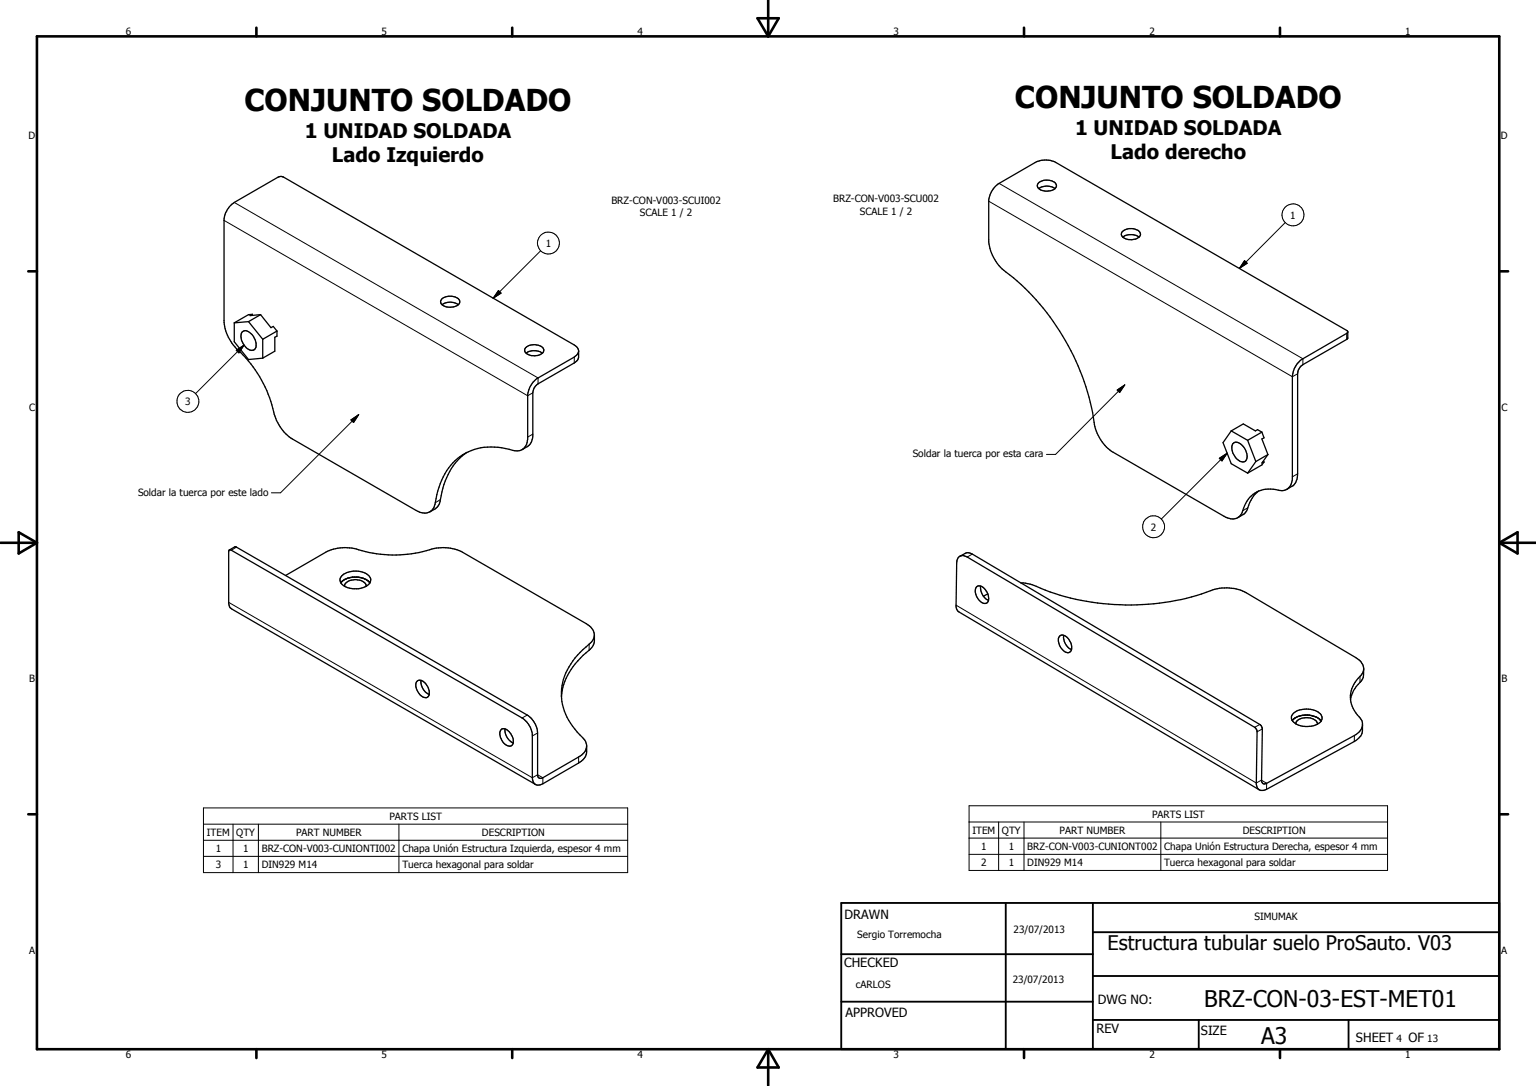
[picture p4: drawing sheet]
<svg xmlns="http://www.w3.org/2000/svg" width="420mm" height="297mm" viewBox="0 0 420 297" stroke-linecap="round" stroke-linejoin="round" font-family="sans-serif">
<g fill="none" stroke="#000" stroke-width=".35">
<path d="M272.3 51l1-.8 9.9-5.8a6.3 6.3 0 0 1 5.6 0l79.8 46.2 .1 1.9-.2 .3-12.1 6.9a3.2 3.2 0 0 0-1.4 2.5v27.4a3.6 3.6 0 0 1-1.6 3.4l-1.7 1-1.1 .2a9 9 0 0 0-7.8 1 10.2 10.2 0 0 0-3.2 5.3 3.2 3.2 0 0 1-4.8 .7l-30.3-17.5a12.3 12.3 0 0 1-5.4-9.5 66 66 0 0 0-25.4-41.1 12.5 12.5 0 0 1-3.2-6.9v-11.5a6.8 6.8 0 0 1 1.8-3.7zM284 50.1a3.5 3.5 0 0 1 4.9 .3 1.49 1.49 0 0 1-1.7 1.8 2.89 2.89 0 0 1-3.5-1.3zM284.2 51.6a3.8 3.8 0 0 1 4.4 0M307 63.3a3.5 3.5 0 0 1 4.9 .4 1.45 1.45 0 0 1-1.7 1.7 2.67 2.67 0 0 1-3.5-1.4zM307.1 64.9a3.9 3.9 0 0 1 4.5 0M64.1 88.3v5.2l3.9 4.8 3.9-.3M66.2 90.8l.4-.2a2.67 2.67 0 0 1 2.9 1.9 2.35 2.35 0 0 1-.1 3.3 3.4 3.4 0 0 1-3.5-3.5l.1-1zM68 88l3.9 4.8M68 88l-3.9 .3M69 86l-.2 .3M69 86l-.6 .3 2.9-.2M69 86l-1 .1-3.9 2.2"/>
<path d="M71.3 86.1l2.8 3.5 .6-.3 1.1 1.3M71.3 86.1l-3.3 1.9M71.9 92.8v5.2M75.8 90.6v1.3l-.6 .3v3.9l-3.3 1.9M75.8 90.6l-3.9 2.2M120.8 81.8a3.6 3.6 0 0 1 4.9 .3 1.72 1.72 0 0 1-2.1 1.9 2.46 2.46 0 0 1-3.1-1.5zM120.9 83.4a3.8 3.8 0 0 1 4.5 0M143.8 95.1a3.5 3.5 0 0 1 4.9 .3 1.55 1.55 0 0 1-1.7 1.8 3.2 3.2 0 0 1-3.4-1l-.1-.7zM143.9 96.6a3.8 3.8 0 0 1 4.4 0M158.3 96.1l-.4 .8-.8 .8-9.9 5.7a6.6 6.6 0 0 0-2.9 4.4v12.3a3 3 0 0 1-4 3.1 15.3 15.3 0 0 0-16.4 3.4 21.9 21.9 0 0 0-5.1 11.8l-.6 1.1-.6 .5M368.7 90.8l-.3 .4-12 6.9a6 6 0 0 0-2.9 4.9v27.9a3.5 3.5 0 0 1-1.5 3M336.8 117.9l3.3-1.9 3.3 1.9 .6-.4 1.2 .7"/>
<path d="M336.8 117.9l-2.3 3.2 2.3 5.7 4.5 2.6M336.8 117.9l4.5 2.5M345.2 118.2l.6 1.6-.6 .3 1.6 4.2M345.2 118.2l-3.9 2.2M127.7 123.7a18.5 18.5 0 0 0-7.3 13.5l-.3 .8a4.1 4.1 0 0 1-2.5 2M142.8 123l1.4-.8a3.5 3.5 0 0 0 1.5-2.9v-11.9a3 3 0 0 1 1.5-2.4l10.4-6.2 .7-1.1v-1.8l-.6-1.1-80.2-46.4-.5-.1-.9 .1-12 7a6.4 6.4 0 0 0-2.8 4.5v28.3a12.2 12.2 0 0 0 4.6 8.2 34.7 34.7 0 0 1 9.3 17.4 11.6 11.6 0 0 0 4.8 6.3l33.8 19.5a3.7 3.7 0 0 0 3.8 .4M337.3 121.3a1.58 1.58 0 0 1 2.3 .4 3.4 3.4 0 0 1 1 4.5 2.14 2.14 0 0 1-2.7-1.2 3.3 3.3 0 0 1-.6-3.7zM341.3 120.4l2.2 5.8M343.5 126.2l-2.2 3.2M344.2 134.3a10.5 10.5 0 0 0-3.2 5.4l-.2 .3a4.2 4.2 0 0 1-2.2 1.6M345.4 126.4h.4M345.8 126.4l-.6 .8-3.9 2.2"/>
<path d="M346.8 124.3l-1.6 2.4 .6-.3M346.8 124.3l-3.3 1.9M62.8 150.4l1.4-.8h.5l79.5 46a6.4 6.4 0 0 1 2.9 4.9v11.4a.88 .88 0 0 0 .4 .9 .88 .88 0 0 0 1-.1l9.8-5.6a3.5 3.5 0 0 0 2.2-3.1M78.1 157.4l11-6.4a12.2 12.2 0 0 1 9.9-.4 35.1 35.1 0 0 0 20.4-.7 12 12 0 0 1 7.1 1.1l33.9 19.6a3.1 3.1 0 0 1 1.1 5.3 19.3 19.3 0 0 0-7.9 12.5 15.9 15.9 0 0 0 5.8 13.4 3.2 3.2 0 0 1 1.1 2.2M93.2 159.4a4.1 4.1 0 0 0 3.4 1.6h1.9l1.6-.6M93.2 159.4a1.78 1.78 0 0 1 1.2-2.6 5.5 5.5 0 0 1 6.8 1.2 1.77 1.77 0 0 1-1.1 2.4M93.2 159.4a5.7 5.7 0 0 1 6.9-.9l1.1 .9M262.6 152.1l1.9-.9 1.5 .4 78.8 46.6 .5 1.2-.2 14.3 .5 .7 .9-.2 24-13 1.5-1.2 .7-1.4M279.2 159.4l2.6 .4a67.2 67.2 0 0 0 51.1 1.2 12.5 12.5 0 0 1 8 1.1l30 17.8a3.9 3.9 0 0 1 2.1 3M94.3 160.4a2.4 2.4 0 0 1 2.7-1.9 2.99 2.99 0 0 1 3.1 1.6v.3M162.6 173.7a4.7 4.7 0 0 1-.3 2.7l-.5 .8a22.4 22.4 0 0 0-7.6 10l-.6 3.4M267.1 160.5a1.89 1.89 0 0 1 2.7 1.2 2.26 2.26 0 0 1-.1 3.3 3.1 3.1 0 0 1-2.9-3.8z"/>
<path d="M268.3 160.3a3.7 3.7 0 0 0 2.1 3.9M270.2 162.4l-1.2 .7M289.8 174a1.86 1.86 0 0 1 2.7 1.1 2.62 2.62 0 0 1 .1 3.3 1.64 1.64 0 0 1-2-.7 3.2 3.2 0 0 1-.8-3.7zM291 173.8a3.8 3.8 0 0 0 2.1 3.9M114.1 186.4a2.06 2.06 0 0 1 2.9 1.3 2.52 2.52 0 0 1 0 3 2.15 2.15 0 0 1-2.8-1.6l-.3-.7a1.89 1.89 0 0 1 .2-2zM115.2 186.1a3.8 3.8 0 0 0 2.2 3.8M137.2 199.4a2.24 2.24 0 0 1 2.7 1.6 1.84 1.84 0 0 1-.4 3.1 3.3 3.3 0 0 1-2.4-4.5zM138.2 199.4a3.9 3.9 0 0 0 2.2 3.8M353.5 197.1a2.16 2.16 0 0 1 2-2.9 5.4 5.4 0 0 1 6 1.5 1.72 1.72 0 0 1-1.1 2.4M353.5 197.1a5.7 5.7 0 0 1 7.9 .1M353.5 197.1a5.8 5.8 0 0 0 6.9 1M354.5 198a2.31 2.31 0 0 1 2.7-1.7 2.76 2.76 0 0 1 3.2 1.8"/>
<path d="M373 182.9a5 5 0 0 1-2 3.2 7.4 7.4 0 0 0 1.1 10.3 3.9 3.9 0 0 1 .6 3.4 3.5 3.5 0 0 1-2.3 3l-24 13.1a1.75 1.75 0 0 1-2 .1 1.75 1.75 0 0 1-.7-1.8l.2-14.3-.5-.8-78.8-46.7a1.74 1.74 0 0 0-2-.3 1.74 1.74 0 0 0-.9 1.9l-.2 11.9 .2 .6 .4 .8 82.4 48.7M373 182.9l-.1 2.4-.6 1.1a8 8 0 0 0-2.9 4.9M160.5 204v1.7a3.7 3.7 0 0 1-2.2 3l-9.8 5.7a1.76 1.76 0 0 1-2 .2 1.76 1.76 0 0 1-.9-1.9v-11.8a6.3 6.3 0 0 0-2.8-4.5l-79.9-46-.3 .3v14.4a1.62 1.62 0 0 0 .8 1.5l83.1 47.9"/>
</g>
<g fill="none" stroke="#000" stroke-width=".27">
<path d="M64.1 55.4l83.1 48v1.6M270.5 55l83 48 1.5-.8M273.3 50.2l83.1 47.9v1.6M61.3 60.3l83 47.9 1.4-.8M136.3 79.5l.8 .7-2.2 1.4zM147.9 68.6l-13 13M340.4 71.3l.8 .7-2.2 1.4zM351.6 60.9l-12.6 12.5M64.6 95.8l2.1-1.4-1.3 2.1zM66.7 94.4l-13.2 13.3M157.1 97.7v1.6M368.4 91.2v1.6"/>
<path d="M96 114.9l2.1-1.5-1.4 2.2zM98.1 113.4l-21.4 21.4h-2.5M145.7 118.7l-1.4 .8M305.6 106.7l2.1-1.4-1.4 2.1zM307.7 105.3l-19 19h-2.5M120.5 136.7l-1.4 .8M333.5 125.3l2.2-1.3-1.4 2.1zM335.7 124l-18 18M341.3 138.9l-1.4 .8M355 129.6l-1.5 .8M64.7 149.6l-1.4 .9M266 151.6l-1.4 .8"/>
<path d="M62.6 164.8l83 47.9 1.5-.8 1.4 .8v1.7M161.2 176.2v1.6M261.5 165.5l82.2 48.7 1.4-.8M144.2 195.6l-1.4 .8M344.6 198.2l-1.4 .7M345.3 199.4l-1.4 .8M372 185v1.6M147.1 200.5l-1.5 .8M158.3 207.1v1.6M345.1 213.4l1.4 .8-.1 1.7M370.5 201.2l-.1 1.6M55.7 221h116v17.7h-116z"/>
<path d="M55.7 225.4h116M55.7 229.8h116M55.7 234.2h116M63.7 225.4v13.3M70.7 225.4v13.3M109.1 225.4v13.3M265.1 220.4h114.4v17.7h-114.4zM265.1 224.8h114.4M265.1 229.2h114.4M265.1 233.7h114.4M273.2 224.8v13.3M280.1 224.8v13.3"/>
<path d="M317.5 224.8v13.3"/>
<circle cx="353.7" cy="58.8" r="3"/>
<circle cx="150" cy="66.5" r="2.99"/>
<circle cx="51.4" cy="109.8" r="3"/>
<circle cx="315.6" cy="144.1" r="3"/>
</g>
<g fill="none" stroke="#000" stroke-width=".71">
<path d="M10.1 9.9h400v277.1h-400zM70.1 7.6v2.3M140.1 7.6v2.3M207.2 5h5.8l-2.9 4.9zM210.1 0v9.9M280.1 7.6v2.3M350.1 7.6v2.3M7.7 74.2h2.4M410.1 74.2h2.4M.1 148.5h10M5.1 145.6l5 2.9-5 2.9zM410.1 148.5h10"/>
<path d="M410.1 148.5l5-2.9v5.8zM7.7 222.7h2.4M410.1 222.7h2.4M70.1 287v2.4M140.1 287v2.4M210.1 287v10M210.1 287l2.9 5h-5.8zM280.1 287v2.4M350.1 287v2.4"/>
</g>
<path d="M230.1 247h180v40h-180zM275.1 247v40M298.9 255h111.2M298.9 247v40M230.1 274h68.8M230.1 261h68.8M298.9 279h111.2M298.9 267h111.2M327.9 279v8M368.9 279v8" fill="none" stroke="#000" stroke-width=".51"/>
<path d="M136.3 79.5l.8 .7-2.2 1.4zM340.4 71.3l.8 .7-2.2 1.4zM64.6 95.8l2.1-1.4-1.3 2.1zM96 114.9l2.1-1.5-1.4 2.2zM305.6 106.7l2.1-1.4-1.4 2.1zM333.5 125.3l2.2-1.3-1.4 2.1z" fill="#000"/>
<g font-size="8.2">
<text x="277.6" y="29.7">CONJUNTO SOLDADO</text>
<text x="66.9" y="30.3">CONJUNTO SOLDADO</text>
</g>
<g font-size="6.3">
<text x="329.4" y="275.4">BRZ-CON-03-EST-MET01</text>
<text x="345" y="285.6">A3</text>
</g>
<g font-size="5.5">
<text x="83.3" y="37.6">1 UNIDAD SOLDADA</text>
<text x="294.1" y="37">1 UNIDAD SOLDADA</text>
<text x="90.8" y="44.2">Lado Izquierdo</text>
<text x="303.8" y="43.6">Lado derecho</text>
<text x="303" y="259.8">Estructura tubular suelo ProSauto. V03</text>
</g>
<g font-size="3.5">
<text x="231" y="251.5">DRAWN</text>
<text x="230.9" y="264.6">CHECKED</text>
<text x="300.3" y="274.5">DWG NO:</text>
<text x="231.3" y="278.3">APPROVED</text>
<text x="299.9" y="282.6">REV</text>
<text x="328.5" y="283.1">SIZE</text>
<text x="370.9" y="285.1">SHEET</text>
<text x="385.3" y="285.1">OF</text>
</g>
<g font-size="2.7">
<text x="34.4" y="9.6">6</text>
<text x="104.4" y="9.6">5</text>
<text x="174.4" y="9.6">4</text>
<text x="244.4" y="9.6">3</text>
<text x="314.4" y="9.6">2</text>
<text x="384.4" y="9.6">1</text>
<text x="7.8" y="38.1">D</text>
<text x="410.6" y="38.1">D</text>
<text x="167.2" y="55.8">BRZ-CON-V003-SCUI002</text>
<text x="175" y="59.1">SCALE 1 / 2</text>
<text x="227.9" y="55.4">BRZ-CON-V003-SCU002</text>
<text x="235.2" y="58.7">SCALE 1 / 2</text>
<text x="352.9" y="59.8">1</text>
<text x="149.3" y="67.5">1</text>
<text x="7.9" y="112.4">C</text>
<text x="50.7" y="110.8">3</text>
<text x="410.7" y="112.4">C</text>
<text x="249.7" y="125.1">Soldar la tuerca por esta cara</text>
<text x="37.7" y="135.6">Soldar la tuerca por este lado</text>
<text x="314.8" y="145.1">2</text>
<text x="7.9" y="186.6">B</text>
<text x="410.7" y="186.6">B</text>
<text x="106.5" y="224.2">PARTS LIST</text>
<text x="315.2" y="223.6">PARTS LIST</text>
<text x="56.6" y="228.6">ITEM</text>
<text x="59" y="233">1</text>
<text x="64.6" y="228.6">QTY</text>
<text x="66.5" y="233">1</text>
<text x="71.6" y="233">BRZ-CON-V003-CUNIONTI002</text>
<text x="81" y="228.6">PART NUMBER</text>
<text x="110.1" y="233.2">Chapa Unión Estructura Izquierda, espesor 4 mm</text>
<text x="131.8" y="228.6">DESCRIPTION</text>
<text x="266" y="228">ITEM</text>
<text x="268.4" y="232.5">1</text>
<text x="274.1" y="228.1">QTY</text>
<text x="275.9" y="232.5">1</text>
<text x="281" y="232.5">BRZ-CON-V003-CUNIONT002</text>
<text x="289.8" y="228">PART NUMBER</text>
<text x="318.5" y="232.6">Chapa Unión Estructura Derecha, espesor 4 mm</text>
<text x="339.9" y="228.1">DESCRIPTION</text>
<text x="59" y="237.5">3</text>
<text x="66.5" y="237.5">1</text>
<text x="71.6" y="237.5">DIN929 M14</text>
<text x="110.1" y="237.5">Tuerca hexagonal para soldar</text>
<text x="268.4" y="236.9">2</text>
<text x="275.9" y="236.9">1</text>
<text x="281" y="236.9">DIN929 M14</text>
<text x="318.5" y="236.9">Tuerca hexagonal para soldar</text>
<text x="343.1" y="251.8">SIMUMAK</text>
<text x="234.5" y="256.6">Sergio Torremocha</text>
<text x="277.2" y="255.3">23/07/2013</text>
<text x="7.9" y="260.9">A</text>
<text x="410.7" y="260.9">A</text>
<text x="277" y="268.7">23/07/2013</text>
<text x="234.1" y="270.3">cARLOS</text>
<text x="382" y="285.1">4</text>
<text x="390.4" y="285.1">13</text>
<text x="34.4" y="289.4">6</text>
<text x="104.4" y="289.4">5</text>
<text x="174.4" y="289.4">4</text>
<text x="244.4" y="289.4">3</text>
<text x="314.4" y="289.4">2</text>
<text x="384.4" y="289.4">1</text>
</g>
</svg>
